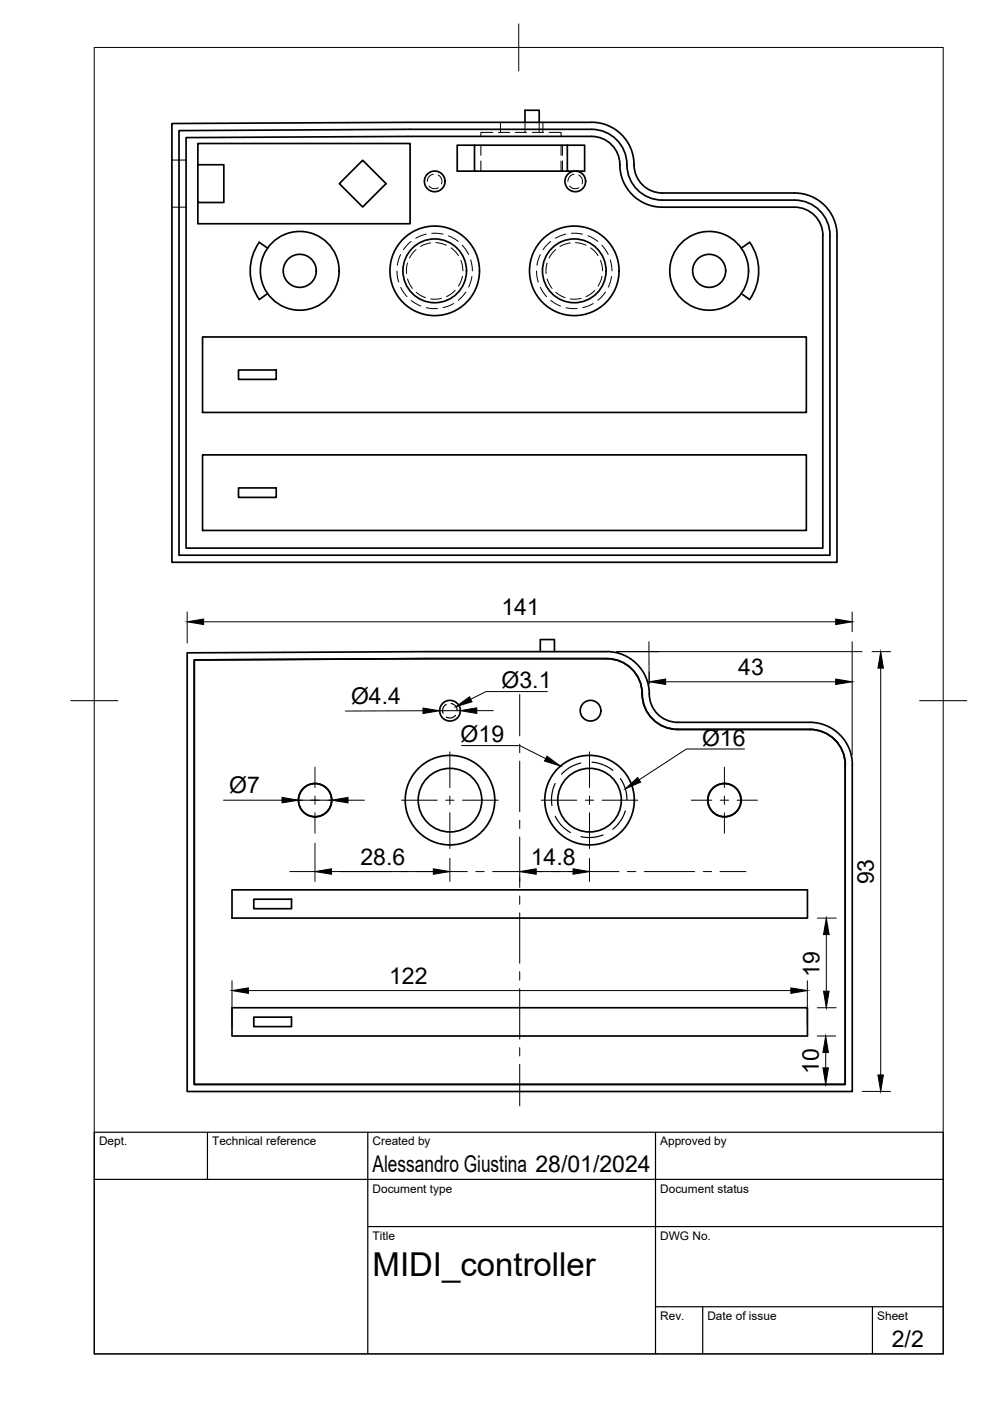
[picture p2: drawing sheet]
<svg xmlns="http://www.w3.org/2000/svg" width="210mm" height="297mm" viewBox="0 0 210 297" stroke-linecap="round" stroke-linejoin="round" font-family="sans-serif">
<!-- layer: Visible -->
<g fill="none" stroke="#000" stroke-width=".36">
<path d="M36.4 26.2l89-.3a9 9 0 0 1 9 9.1 6 6 0 0 0 6 5.9h28.1a9 9 0 0 1 9 9v69.3h-141.1zM38 27.7l49-.3h38.4a7.5 7.5 0 0 1 7.5 7.6 7.5 7.5 0 0 0 7.5 7.4h28.1a7.5 7.5 0 0 1 7.5 7.5v67.8h-138zM42 34.9h5.5v8h-5.5zM42 34.9v-4.5h45v17h-45v-4.5M71.9 38.9l5-4.9 5 4.9-5 5zM100.6 36.3h-3.7v-5.5h27.1v5.5h-1.8M100.6 30.8v5.5h19.7M111.3 25.9v-2.5h3v2.5M120.3 30.8v5.5h1.4M56.7 52.6l-1.7-1.2a10.5 10.5 0 0 0 0 12.1l1.7-1.2M158.9 51.4a10.5 10.5 0 0 1 0 12.1M158.9 51.4l-1.7 1.2"/>
<path d="M174.5 49.9a6 6 0 0 0-6-6h-28.1a9 9 0 0 1-9-9 6 6 0 0 0-6-6h-38.4l-47.5 .3v87h135v-66.3M42.9 71.4h128.1v16h-128.1zM50.6 78.5h8v1.9h-8zM157.2 62.3l1.7 1.2M42.9 96.4h128.1v16.1h-128.1zM50.6 103.4h8v2.1h-8zM114.6 138.2v-2.6h3v2.6M128.7 139.6h-38.5l-49 .3v90h138v-67.7M128.7 138.2h-38.5l-50.5 .2v93h141v-69.2a9 9 0 0 0-9-9.1M128.7 139.6a7.5 7.5 0 0 1 7.5 7.6 7.5 7.5 0 0 0 7.5 7.5h28M128.7 138.1a9 9 0 0 1 8.9 9.1 6 6 0 0 0 6.1 5.9h28M171.7 154.7a7.5 7.5 0 0 1 7.5 7.5"/>
<path d="M49.2 188.7h122v6h-122zM53.8 190.7h8v2h-8zM49.2 213.7h122v6h-122zM53.8 215.7h8v2h-8z"/>
<circle cx="92.2" cy="38.5" r="2.19"/>
<circle cx="122" cy="38.5" r="2.19"/>
<circle cx="63.6" cy="57.4" r="8.4"/>
<circle cx="63.6" cy="57.4" r="3.5"/>
<circle cx="92.2" cy="57.4" r="6.8"/>
<circle cx="92.2" cy="57.4" r="9.5"/>
<circle cx="121.7" cy="57.4" r="6.8"/>
<circle cx="121.8" cy="57.4" r="9.5"/>
<circle cx="150.4" cy="57.4" r="8.4"/>
<circle cx="150.4" cy="57.4" r="3.5"/>
<circle cx="95.4" cy="150.7" r="2.19"/>
<circle cx="125.2" cy="150.7" r="2.19"/>
<circle cx="66.8" cy="169.6" r="3.5"/>
<circle cx="95.4" cy="169.6" r="9.5"/>
<circle cx="95.4" cy="169.6" r="6.7"/>
<circle cx="125" cy="169.6" r="9.5"/>
<circle cx="125" cy="169.6" r="6.7"/>
<circle cx="153.6" cy="169.6" r="3.5"/>
</g>
<!-- layer: Hidden -->
<g fill="none" stroke="#000" stroke-width=".21">
<path d="M36.4 33.9h3.1M91 39.4a1.52 1.52 0 0 0 1.9 .4M91.9 36.9a1.56 1.56 0 0 0-1.3 1.6M92.9 37.1a1.53 1.53 0 0 1 .7 1.9M102 30.8v2.1M102 34.1v2.2M104.5 28.1h-2.5v.8M105.7 28.1h2.4M106.1 25.9v2.2M109.3 28.1h2.4M111.3 25.9v2.2M112.8 28.1h2.4"/>
<path d="M114.3 25.9v2.2M115.1 25.9v2.2M116.4 28.1h2.6v.8M119 30.8v2.1M119 34.1v2.2M119.3 30.8v2.1M119.3 34.1v2.2M120.8 39.4a1.52 1.52 0 0 0 1.9 .4M121.7 36.3h.5M121.7 36.9a1.56 1.56 0 0 0-1.3 1.6M122.7 37.1a1.53 1.53 0 0 1 .7 1.9M36.4 43.9h3.1"/>
<path d="M84.2 57.5l.3 2.3M84.9 54l-.7 2.2M86.4 55.8l-.2 1.3v.9M86.4 59.1l1 2.1M87.2 51.2l-1.7 1.7M88.2 52.9l-.8 .9-.6 .9M90.4 49.6l-2.2 .9M91.3 51.5l-1.1 .3-1 .4M91.5 49.5l2.4 .1M92.4 51.4l1.3 .3 .9 .3M95.1 50l1.3 .6 .7 .6M95.6 52.5l1.6 1.7"/>
<path d="M97.7 55.2l.4 2.2M98 52l1.4 2M98 58.6l-.2 .9-.6 1.2M99.8 55.1l.4 2.3M100.1 58.6l-.7 2.3M113.7 57.5l.4 2.3M114.6 54l-.7 2.2M116 55.8l-.2 1.3v.9M116 59.1l1.1 2.1M116.8 51.2l-1.7 1.7M117.8 52.9l-.8 .9-.6 .9M120 49.6l-2.2 .9"/>
<path d="M120.9 51.5l-1.1 .3-1.1 .4M121.2 49.5l2.3 .1M122 51.4l1.3 .3 .9 .3M124.7 50l2 1.2M125.2 52.5l1.1 1 .5 .7M127.3 55.2l.3 .8 .2 1.4M127.6 52l1.3 2M127.6 58.6l-.2 .9-.6 1.2M129.4 55.1l.4 2.3M129.7 58.6l-.7 2.3M85 60.9l1.3 2M87.2 63.7l2 1.2"/>
<path d="M88.2 62l.7 .5 1.3 .6M90.4 65.2l2.4 .2M93.6 63.3l-1.3 .1h-1M96.2 64.4l-2.3 .8M96.5 61.6l-.8 .7-1 .6M98.8 61.9l-1.6 1.8M114.6 60.9l1.3 2M116.8 63.7l2.1 1.2M117.8 62l2 1.1M120 65.2l2.4 .2M123.2 63.3l-1.3 .1h-1M125.8 64.4l-2.3 .8"/>
<path d="M126.1 61.6l-.9 .7-.9 .6M128.4 61.9l-1.7 1.8"/>
</g>
<!-- layer: BORDER -->
<path d="M20 10.1h180v276.9h-180zM110 5.1v10M15 148.6h10M195 148.6h10" fill="none" stroke="#000" stroke-width=".21"/>
<!-- layer: TITLEBLOCK -->
<path d="M20 240.1h180v46.9h-180zM20 250h180M44 240.1v9.9M78 240.1v46.9M139 240.1v46.9M78 260.1h122M139 277.1h61M149 277.1v9.9M185 277.1v9.9" fill="none" stroke="#000" stroke-width=".25"/>
<!-- layer: Smart Centers -->
<g fill="none" stroke="#000" stroke-width=".21">
<path d="M95.4 159.4v7.6M110.2 147.2v8.8M110.2 157.8v1.8M125 159.4v7.6M59.8 169.7h4.3M65.9 169.7h1.8M66.8 162.7v4.3M66.8 168.8v1.7M66.8 172.3v4.4M69.5 169.7h4.3M85.1 169.7h7.6M94.5 169.7h1.8"/>
<path d="M95.4 168.8v1.7M95.4 172.3v7.6M98.1 169.7h7.5M110.2 161.4v10.7M110.2 173.9v1.8M110.2 177.4v10.8M114.7 169.7h7.6M124.1 169.7h1.8M125 168.8v1.7M125 172.3v7.6M127.7 169.7h7.5M146.6 169.7h4.3"/>
<path d="M152.7 169.7h1.8M153.6 162.7v4.3M153.6 168.8v1.7M153.6 172.3v4.4M156.3 169.7h4.3M61.4 184.8h5.6M68.7 184.8h1.8M72.3 184.8h10.7M84.8 184.8h1.8M88.4 184.8h10.7M100.9 184.8h1.8M104.4 184.8h10.8"/>
<path d="M110.2 190v1.7M110.2 193.5v10.7M116.9 184.8h1.8M120.5 184.8h10.7M133 184.8h1.8M136.6 184.8h10.7M149.1 184.8h1.8M152.7 184.8h5.5M110.2 206v1.8M110.2 209.6v10.7M110.2 222.1v1.8M110.2 225.7v8.8"/>
</g>
<!-- layer: Edge Extensions -->
<path d="M130.7 138.2h52.1M137.6 136.1v8.9M180.7 136.1v23.9" fill="none" stroke="#000" stroke-width=".21"/>
<!-- layer: FD_Dimensions -->
<g fill="none" stroke="#000" stroke-width=".21">
<path d="M39.7 129.7v6.6M43.2 131.8h134M180.7 129.7v4.2M184.9 138.2h3.9M89.7 150.7l-16.5 .1M97.6 150.7h-4.4M101.1 150.7h3.5M137.6 142.5v2.5M141.1 144.6h36.1M186.7 141.7v86.2M47.4 169.7h12.4M63.3 169.7h7"/>
<path d="M66.8 178.8v8.1M73.8 169.7h3.5M70.3 184.8h21.6M95.4 182v4.9M110.2 186v.9M113.7 184.8h7.8M125 182v4.9M173.3 194.7h4M175.2 198.1v12M49.2 207.9v9.7M52.7 210h115M171.2 207.9v9.7"/>
<path d="M173.3 213.7h4M173.3 219.7h3.9M175.1 223.1v3.3M175.9 229.9h1.3M182.8 231.4h6"/>
</g>
<g fill="#000" stroke="#000" stroke-width=".21">
<path d="M39.7 131.8l3.5-.6v1.2zM177.2 131.2l3.5 .6-3.5 .6zM89.7 150.1l3.5 .6-3.5 .6zM97.6 150.7l3.5-.6v1.2zM137.6 144.6l3.5-.6v1.1zM177.2 144l3.5 .6-3.5 .5zM186.7 138.2l.6 3.5h-1.2zM59.8 169.1l3.5 .6-3.5 .5zM70.3 169.7l3.5-.6v1.1zM66.8 184.8l3.5-.6v1.2zM91.9 184.2l3.5 .6-3.5 .6zM110.2 184.8l3.5-.6v1.2z"/>
<path d="M121.5 184.2l3.5 .6-3.5 .6zM175.2 194.7l.6 3.4h-1.2zM49.2 210l3.5-.5v1.1zM167.7 209.5l3.5 .5-3.5 .6zM174.6 210.1h1.2l-.6 3.6zM175.1 219.7l.5 3.4h-1.1zM174.5 226.4h1.1l-.5 3.5zM186.1 227.9h1.2l-.6 3.5z"/>
</g>
<!-- layer: Leaders -->
<path d="M96.7 149.8l2.8-2.1 .6 1.1zM116 160.3l2.8 2.1-3.4-1zM132.6 167.2l2.6-2.3 .6 .9z" fill="#000" stroke="#000" stroke-width=".21"/>
<path d="M97.9 158.1h12.3l5.5 2.8M116 146.6h-13l-3.2 1.7M157.9 158.8h-12.4l-10 6.5" fill="none" stroke="#000" stroke-width=".21"/>
<!-- layer: Sketch2 -->
<path d="M117.7 166.1l-.4 1.1a7.9 7.9 0 0 0-.3 3.6M117.7 173.1l.2 .4a8 8 0 0 0 3 3M123.1 161.8h-.2a7.7 7.7 0 0 0-3.8 2.4M125.5 161.6l2.2 .5 1.5 .7 .7 .5M127.9 177l-.2 .1a7.9 7.9 0 0 1-4.5 .3M131.5 165.1a7.8 7.8 0 0 1 1.4 4.5M132.6 171.9v.1a8.2 8.2 0 0 1-2.7 3.8" fill="none" stroke="#000" stroke-width=".25"/>
<!-- layer: Sketch3 -->
<path d="M94.6 149.3a1.53 1.53 0 0 0-.7 1.9M95.7 149.2a1.51 1.51 0 0 1 1.2 1.5M96.6 151.7a1.52 1.52 0 0 1-2 .3" fill="none" stroke="#000" stroke-width=".25"/>
<text font-size="7" x="79" y="270.6">MIDI_controller</text>
<g font-size="4.9">
<text x="106.3" y="130.4">141</text>
<text x="156.5" y="143.1">43</text>
<text x="74.4" y="149.2">Ø4.4</text>
<text x="106.3" y="145.9">Ø3.1</text>
<text x="97.7" y="157.4">Ø19</text>
<text x="148.8" y="158.1">Ø16</text>
<text x="48.6" y="168.1">Ø7</text>
<text x="76.4" y="183.3">28.6</text>
<text x="112.5" y="183.3">14.8</text>
<text x="185.3" y="187.5" transform="rotate(-90 185.3 187.5)">93</text>
<text x="82.5" y="208.6">122</text>
<text x="173.7" y="207" transform="rotate(-90 173.7 207)">19</text>
<text x="173.6" y="227.7" transform="rotate(-90 173.6 227.7)">10</text>
<text x="79" y="248.5">Alessandro Giustina 28/01/2024</text>
<text x="189.1" y="285.7">2/2</text>
</g>
<g font-size="2.5">
<text x="21" y="242.9">Dept.</text>
<text x="45" y="242.9">Technical reference</text>
<text x="79" y="242.9">Created by</text>
<text x="140" y="242.9">Approved by</text>
<text x="79" y="252.8">Document type</text>
<text x="140" y="252.8">Document status</text>
<text x="79" y="262.9">Title</text>
<text x="140" y="262.9">DWG No.</text>
<text x="140" y="279.9">Rev.</text>
<text x="150" y="279.9">Date of issue</text>
<text x="186" y="279.9">Sheet</text>
</g>
</svg>
